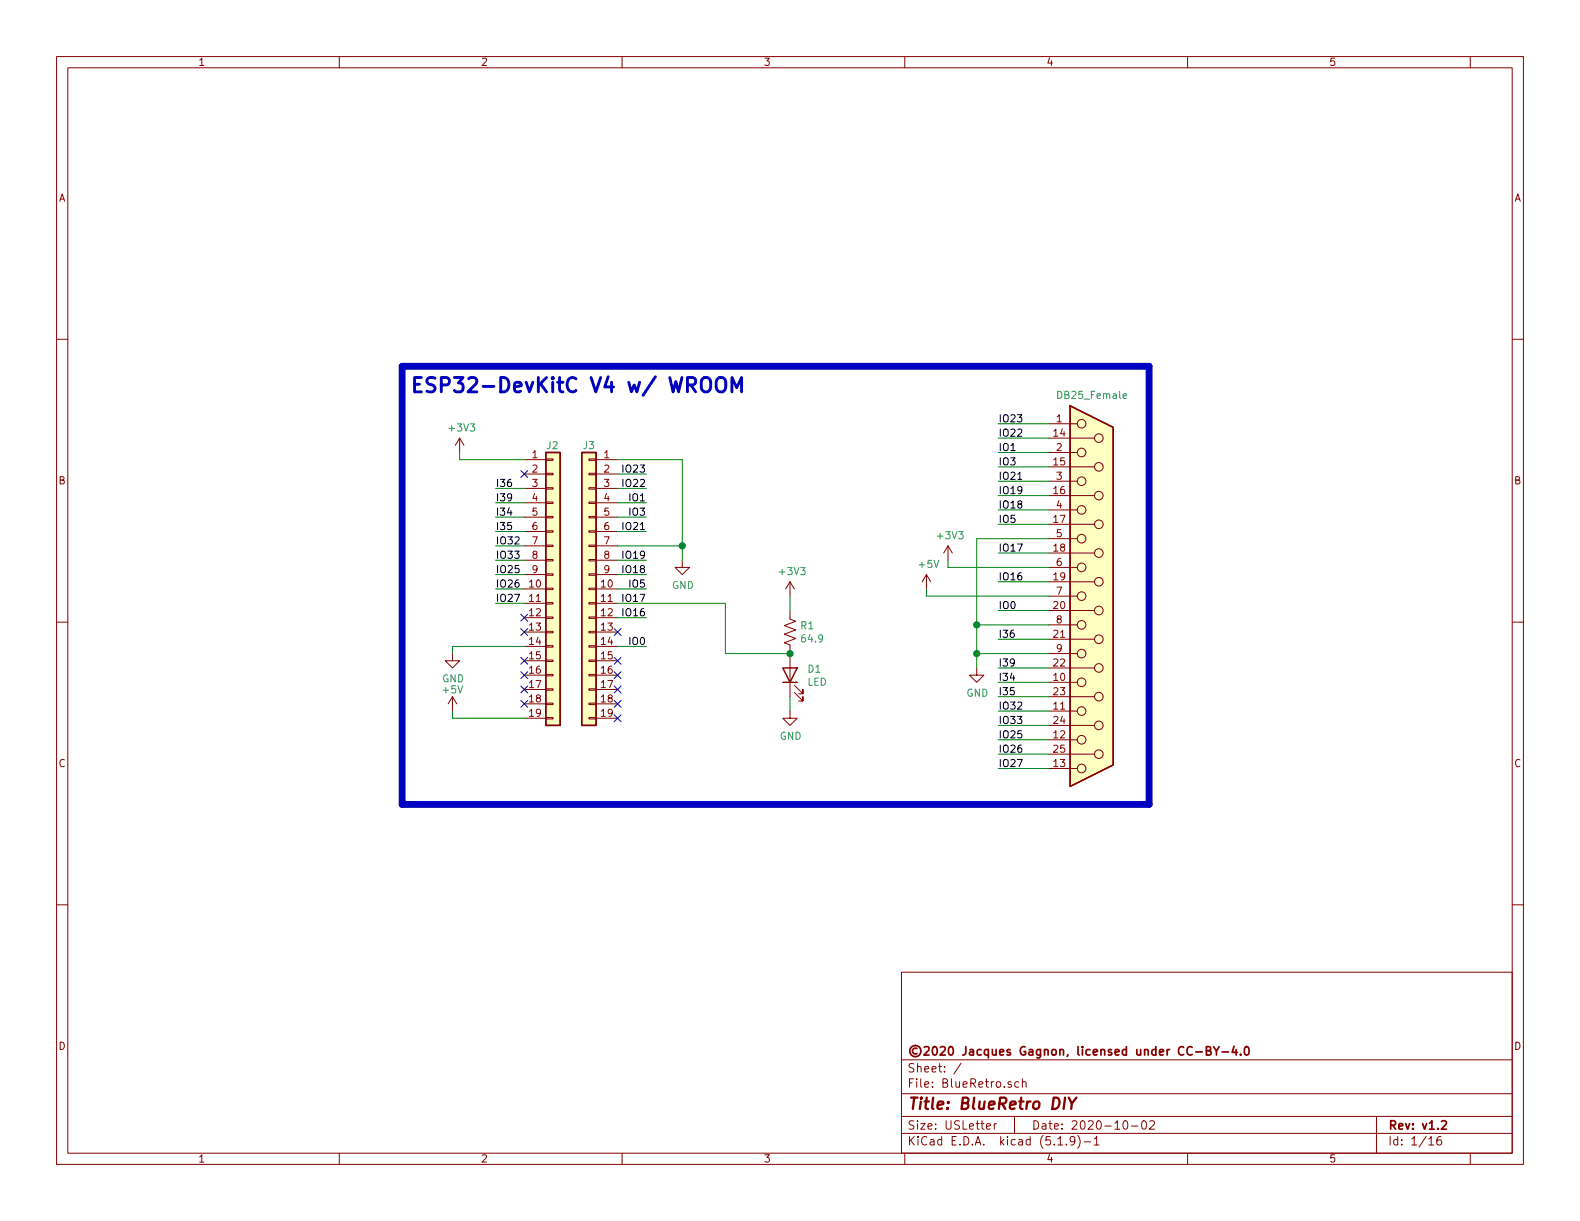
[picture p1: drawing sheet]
EESchema Schematic File Version 4
EELAYER 30 0
EELAYER END
$Descr USLetter 11000 8500
encoding utf-8
Sheet 1 16
Title "BlueRetro DIY"
Date "2020-10-02"
Rev "v1.2"
Comp "©2020 Jacques Gagnon, licensed under CC-BY-4.0"
Comment1 ""
Comment2 ""
Comment3 ""
Comment4 ""
$EndDescr
$Comp
L Connector_Generic:Conn_01x19 J2
U 1 1
P 3850 4100
F 0 "J2" H 3800 5100 50  0000 L CNN
F 1 "Conn_01x19" H 3930 4051 50  0001 L CNN
F 2 "" H 3850 4100 50  0001 C CNN
F 3 "~" H 3850 4100 50  0001 C CNN
	1    3850 4100
	1    0    0    -1  
$EndComp
$Comp
L Connector_Generic:Conn_01x19 J3
U 1 1
P 4100 4100
F 0 "J3" H 4100 5100 50  0000 C CNN
F 1 "Conn_01x19" H 4018 5126 50  0001 C CNN
F 2 "" H 4100 4100 50  0001 C CNN
F 3 "~" H 4100 4100 50  0001 C CNN
	1    4100 4100
	-1   0    0    -1  
$EndComp
Wire Notes Line width 48 style solid
	2800 2550 8000 2550
Text Notes 2850 2750 0    100  ~ 20
ESP32-DevKitC V4 w/ WROOM
$Comp
L Connector:DB25_Female J6
U 1 1
P 7600 4150
F 0 "J6" H 7780 4196 50  0001 L CNN
F 1 "DB25_Female" H 7350 5550 50  0000 L CNN
F 2 "" H 7600 4150 50  0001 C CNN
F 3 " ~" H 7600 4150 50  0001 C CNN
	1    7600 4150
	1    0    0    -1  
$EndComp
Wire Wire Line
	7300 2950 6950 2950
Wire Wire Line
	7300 3050 6950 3050
Wire Wire Line
	7300 3150 6950 3150
Wire Wire Line
	7300 3250 6950 3250
Wire Wire Line
	7300 3350 6950 3350
Wire Wire Line
	7300 3450 6950 3450
Wire Wire Line
	7300 3550 6950 3550
Wire Wire Line
	7300 3650 6950 3650
Wire Wire Line
	7300 3850 6950 3850
Wire Wire Line
	7300 4050 6950 4050
Wire Wire Line
	7300 4250 6950 4250
Wire Wire Line
	7300 4450 6950 4450
Wire Wire Line
	7300 4650 6950 4650
Wire Wire Line
	7300 4750 6950 4750
Wire Wire Line
	7300 4850 6950 4850
Wire Wire Line
	7300 4950 6950 4950
Wire Wire Line
	7300 5050 6950 5050
Wire Wire Line
	7300 5150 6950 5150
Wire Wire Line
	7300 5250 6950 5250
Wire Wire Line
	7300 5350 6950 5350
Text Label 6950 3450 0    50   ~ 0
IO19
Text Label 6950 4250 0    50   ~ 0
IO0
Text Label 6950 3350 0    50   ~ 0
IO21
Text Label 6950 3150 0    50   ~ 0
IO1
Text Label 6950 3050 0    50   ~ 0
IO22
Text Label 6950 3250 0    50   ~ 0
IO3
Text Label 6950 5150 0    50   ~ 0
IO25
Text Label 6950 3650 0    50   ~ 0
IO5
Text Label 6950 4050 0    50   ~ 0
IO16
Text Label 6950 3850 0    50   ~ 0
IO17
Text Label 6950 3550 0    50   ~ 0
IO18
Text Label 6950 2950 0    50   ~ 0
IO23
Text Label 6950 5250 0    50   ~ 0
IO26
Text Label 6950 4950 0    50   ~ 0
IO32
Text Label 6950 5350 0    50   ~ 0
IO27
Text Label 6950 5050 0    50   ~ 0
IO33
Text Label 6950 4450 0    50   ~ 0
I36
Text Label 6950 4750 0    50   ~ 0
I34
Text Label 6950 4650 0    50   ~ 0
I39
Text Label 6950 4850 0    50   ~ 0
I35
$Comp
L power:GND #PWR010
U 1 1
P 6800 4650
F 0 "#PWR010" H 6800 4400 50  0001 C CNN
F 1 "GND" H 6805 4477 50  0000 C CNN
F 2 "" H 6800 4650 50  0001 C CNN
F 3 "" H 6800 4650 50  0001 C CNN
	1    6800 4650
	1    0    0    -1  
$EndComp
Wire Wire Line
	6800 3750 7300 3750
Wire Wire Line
	6800 3750 6800 4350
Wire Wire Line
	6800 4550 7300 4550
Connection ~ 6800 4550
Wire Wire Line
	6800 4550 6800 4650
$Comp
L power:+3V3 #PWR09
U 1 1
P 6600 3900
F 0 "#PWR09" H 6600 3750 50  0001 C CNN
F 1 "+3V3" H 6615 4073 50  0000 C CNN
F 2 "" H 6600 3900 50  0001 C CNN
F 3 "" H 6600 3900 50  0001 C CNN
	1    6600 3900
	1    0    0    -1  
$EndComp
Wire Wire Line
	6600 3950 6600 3900
Wire Wire Line
	6600 3950 7300 3950
$Comp
L power:+5V #PWR08
U 1 1
P 6450 4100
F 0 "#PWR08" H 6450 3950 50  0001 C CNN
F 1 "+5V" H 6465 4273 50  0000 C CNN
F 2 "" H 6450 4100 50  0001 C CNN
F 3 "" H 6450 4100 50  0001 C CNN
	1    6450 4100
	1    0    0    -1  
$EndComp
Wire Wire Line
	6450 4150 6450 4100
Wire Wire Line
	6450 4150 7300 4150
Wire Wire Line
	4300 3300 4500 3300
Wire Wire Line
	4300 3400 4500 3400
Wire Wire Line
	4300 3500 4500 3500
Wire Wire Line
	4300 3600 4500 3600
Wire Wire Line
	4300 3700 4500 3700
Wire Wire Line
	4300 3900 4500 3900
Wire Wire Line
	4300 4000 4500 4000
Wire Wire Line
	4300 4100 4500 4100
Wire Wire Line
	4300 4300 4500 4300
Wire Wire Line
	3650 3400 3450 3400
Wire Wire Line
	3650 3500 3450 3500
Wire Wire Line
	3650 3600 3450 3600
Wire Wire Line
	3650 3700 3450 3700
Wire Wire Line
	3650 3800 3450 3800
Wire Wire Line
	3650 3900 3450 3900
Wire Wire Line
	3650 4000 3450 4000
Wire Wire Line
	3650 4100 3450 4100
Wire Wire Line
	3650 4200 3450 4200
Wire Notes Line width 48 style solid
	8000 2550 8000 5600
Wire Notes Line width 48 style solid
	8000 5600 2800 5600
Wire Notes Line width 48 style solid
	2800 5600 2800 2550
Text Label 4500 3300 2    50   ~ 0
IO23
Text Label 4500 3400 2    50   ~ 0
IO22
Text Label 4500 3500 2    50   ~ 0
IO1
Text Label 4500 3600 2    50   ~ 0
IO3
Text Label 4500 3700 2    50   ~ 0
IO21
Text Label 4500 3900 2    50   ~ 0
IO19
Text Label 4500 4000 2    50   ~ 0
IO18
Text Label 4500 4100 2    50   ~ 0
IO5
Text Label 4500 4200 2    50   ~ 0
IO17
Text Label 4500 4300 2    50   ~ 0
IO16
Text Label 4500 4500 2    50   ~ 0
IO0
Text Label 3450 3400 0    50   ~ 0
I36
Text Label 3450 3500 0    50   ~ 0
I39
Text Label 3450 3600 0    50   ~ 0
I34
Text Label 3450 3700 0    50   ~ 0
I35
Text Label 3450 3800 0    50   ~ 0
IO32
Text Label 3450 3900 0    50   ~ 0
IO33
Text Label 3450 4000 0    50   ~ 0
IO25
Text Label 3450 4100 0    50   ~ 0
IO26
Text Label 3450 4200 0    50   ~ 0
IO27
$Comp
L power:+5V #PWR05
U 1 1
P 3150 4950
F 0 "#PWR05" H 3150 4800 50  0001 C CNN
F 1 "+5V" H 3150 5100 50  0000 C CNN
F 2 "" H 3150 4950 50  0001 C CNN
F 3 "" H 3150 4950 50  0001 C CNN
	1    3150 4950
	1    0    0    -1  
$EndComp
Wire Wire Line
	3150 5000 3150 4950
Wire Wire Line
	3150 5000 3650 5000
$Comp
L power:+3V3 #PWR06
U 1 1
P 3200 3150
F 0 "#PWR06" H 3200 3000 50  0001 C CNN
F 1 "+3V3" H 3215 3323 50  0000 C CNN
F 2 "" H 3200 3150 50  0001 C CNN
F 3 "" H 3200 3150 50  0001 C CNN
	1    3200 3150
	1    0    0    -1  
$EndComp
Wire Wire Line
	3200 3200 3200 3150
Wire Wire Line
	3200 3200 3650 3200
$Comp
L power:GND #PWR04
U 1 1
P 3150 4550
F 0 "#PWR04" H 3150 4300 50  0001 C CNN
F 1 "GND" H 3155 4377 50  0000 C CNN
F 2 "" H 3150 4550 50  0001 C CNN
F 3 "" H 3150 4550 50  0001 C CNN
	1    3150 4550
	1    0    0    -1  
$EndComp
Wire Wire Line
	3150 4500 3150 4550
Wire Wire Line
	3150 4500 3650 4500
Wire Wire Line
	4300 4500 4500 4500
$Comp
L power:GND #PWR07
U 1 1
P 4750 3900
F 0 "#PWR07" H 4750 3650 50  0001 C CNN
F 1 "GND" H 4755 3727 50  0000 C CNN
F 2 "" H 4750 3900 50  0001 C CNN
F 3 "" H 4750 3900 50  0001 C CNN
	1    4750 3900
	1    0    0    -1  
$EndComp
Wire Wire Line
	4750 3800 4750 3900
Wire Wire Line
	4300 3800 4750 3800
Wire Wire Line
	4750 3200 4750 3800
Wire Wire Line
	4300 3200 4750 3200
Connection ~ 4750 3800
NoConn ~ 3650 3300
NoConn ~ 3650 4700
NoConn ~ 3650 4800
NoConn ~ 3650 4900
NoConn ~ 4300 4800
NoConn ~ 4300 4900
NoConn ~ 4300 5000
$Sheet
S 350  8700 500  150 
U 5F127084
F0 "Saturn" 50
F1 "saturn.sch" 50
$EndSheet
$Sheet
S 1000 8700 500  150 
U 5F1E85DD
F0 "NES" 50
F1 "NES.sch" 50
$EndSheet
$Sheet
S 1650 8700 500  150 
U 5F2C5C0D
F0 "SNES" 50
F1 "SNES.sch" 50
$EndSheet
$Sheet
S 2300 8700 500  150 
U 5F457716
F0 "N64" 50
F1 "N64.sch" 50
$EndSheet
$Sheet
S 2950 8700 500  150 
U 5F457D26
F0 "GameCube" 50
F1 "GameCube.sch" 50
$EndSheet
$Sheet
S 3750 8700 500  150 
U 5F458329
F0 "Dreamcast" 50
F1 "Dreamcast.sch" 50
$EndSheet
$Sheet
S 4550 8700 500  150 
U 5F9FC91E
F0 "Genesis" 50
F1 "Genesis.sch" 50
$EndSheet
$Sheet
S 5250 8700 500  150 
U 5FD29386
F0 "SMS" 50
F1 "SMS.sch" 50
$EndSheet
$Sheet
S 5950 8700 500  150 
U 5FD296AA
F0 "NeoGeo" 50
F1 "NeoGeo.sch" 50
$EndSheet
$Sheet
S 6650 8700 500  150 
U 5FC32193
F0 "PS" 50
F1 "PS.sch" 50
$EndSheet
$Sheet
S 7300 8700 500  150 
U 605F894D
F0 "3DO" 50
F1 "3DO.sch" 50
$EndSheet
$Sheet
S 7950 8700 500  150 
U 6066AE04
F0 "PCFX" 50
F1 "PCFX.sch" 50
$EndSheet
$Sheet
S 8600 8700 500  150 
U 60737FF4
F0 "CDI" 50
F1 "CDI.sch" 50
$EndSheet
$Sheet
S 9200 8700 500  150 
U 6088F484
F0 "PCE" 50
F1 "PCE.sch" 50
$EndSheet
$Sheet
S 9800 8700 500  150 
U 60BA3094
F0 "JAG" 50
F1 "JAG.sch" 50
$EndSheet
Wire Wire Line
	7300 4350 6800 4350
Connection ~ 6800 4350
Wire Wire Line
	6800 4350 6800 4550
NoConn ~ 3650 4300
NoConn ~ 3650 4400
NoConn ~ 3650 4600
NoConn ~ 4300 4600
NoConn ~ 4300 4400
NoConn ~ 4300 4700
Wire Wire Line
	5050 4200 5050 4550
Wire Wire Line
	5050 4550 5500 4550
Wire Wire Line
	4300 4200 5050 4200
$Comp
L Device:R_US R1
U 1 1
P 5500 4400
F 0 "R1" H 5568 4446 50  0000 L CNN
F 1 "64.9" H 5568 4355 50  0000 L CNN
F 2 "" V 5540 4390 50  0001 C CNN
F 3 "~" H 5500 4400 50  0001 C CNN
	1    5500 4400
	1    0    0    -1  
$EndComp
$Comp
L Device:LED D1
U 1 1
P 5500 4700
F 0 "D1" V 5539 4582 50  0000 R CNN
F 1 "LED" V 5448 4582 50  0000 R CNN
F 2 "" H 5500 4700 50  0001 C CNN
F 3 "~" H 5500 4700 50  0001 C CNN
	1    5500 4700
	0    -1   -1   0   
$EndComp
Connection ~ 5500 4550
$Comp
L power:GND #PWR?
U 1 1
P 5500 4950
F 0 "#PWR?" H 5500 4700 50  0001 C CNN
F 1 "GND" H 5505 4777 50  0000 C CNN
F 2 "" H 5500 4950 50  0001 C CNN
F 3 "" H 5500 4950 50  0001 C CNN
	1    5500 4950
	1    0    0    -1  
$EndComp
$Comp
L power:+3V3 #PWR?
U 1 1
P 5500 4150
F 0 "#PWR?" H 5500 4000 50  0001 C CNN
F 1 "+3V3" H 5515 4323 50  0000 C CNN
F 2 "" H 5500 4150 50  0001 C CNN
F 3 "" H 5500 4150 50  0001 C CNN
	1    5500 4150
	1    0    0    -1  
$EndComp
Wire Wire Line
	5500 4150 5500 4250
Wire Wire Line
	5500 4850 5500 4950
$EndSCHEMATC
